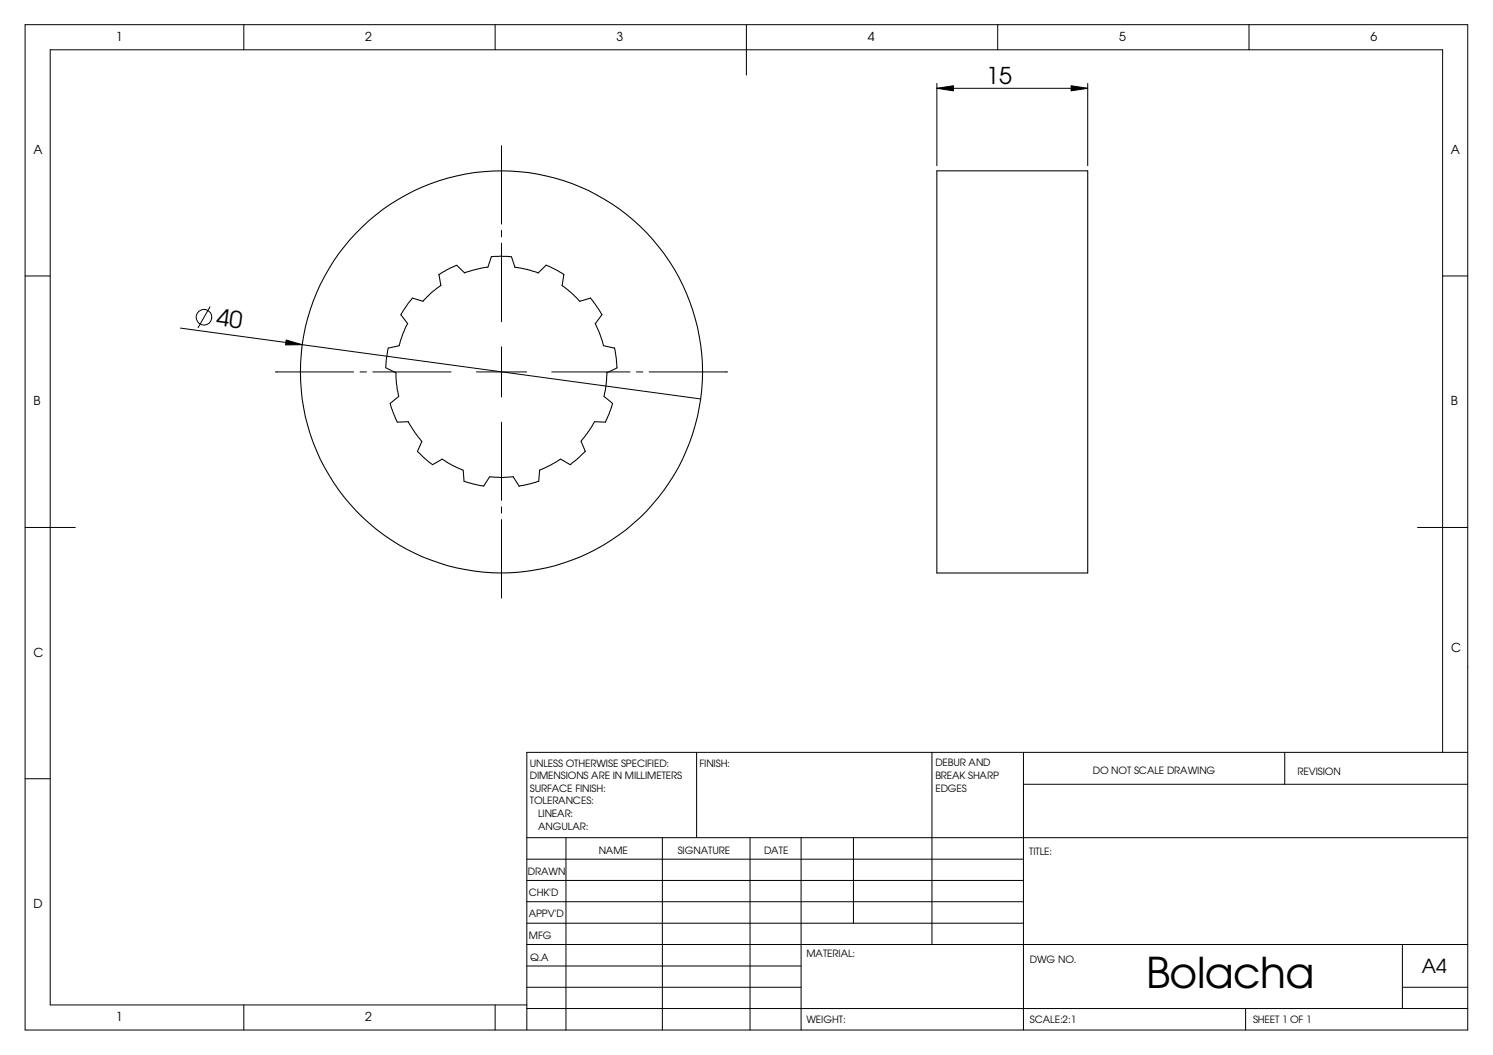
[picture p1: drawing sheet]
<svg xmlns="http://www.w3.org/2000/svg" width="297mm" height="210mm" viewBox="0 0 297 210" stroke-linecap="round" stroke-linejoin="round" font-family="sans-serif">
<g fill="none" stroke="#000" stroke-width=".2">
<path d="M5 4.9h287v200h-287zM48.5 4.9v5M98.5 4.9v5M148.5 4.9v10M186.4 17.6l3.3-.5v1zM186.4 16.6v16.4M186.4 17.6h30M198.5 4.9v5M213.1 17.1l3.3 .5-3.3 .5zM216.4 16.6v16.4M248.5 4.9v5M99.8 29v15.6"/>
<path d="M5 54.9h5M99.8 45.8v1.3M99.8 48.4v15.6M287 54.9h5M35.9 65.3l103.5 14.1M41.8 61l-2.4 4.2M54.8 74h15.6M56.9 67.6l3.2 1h-3.3zM71.6 74h1.3M74.2 74h15.5M94.8 74h10M99.8 69v10"/>
<path d="M109.8 74h15.5M126.6 74h1.3M129.2 74h15.6M99.8 84v15.6M5 104.9h10M99.8 100.8v1.3M99.8 103.4v15.6M282 104.9h10M5 154.9h5M138.6 149.7v17M185.4 149.7v38.2M203.6 149.7v55.2"/>
<path d="M203.6 156h88.4M255.6 149.7v6.3M287 149.7v-139.8h-277v190h94.8M292 149.7h-187.2v55.2M104.8 166.7h187.2M104.8 179.4h98.8M104.8 175.2h98.8M104.8 170.9h98.8M112.6 166.7v38.2M131.8 166.7v38.2M149.2 166.7v38.2M159.4 166.7v38.2"/>
<path d="M169.8 166.7v17M48.5 199.9v5M98.5 199.9v5M104.8 183.7h98.8M104.8 187.9h187.2M104.8 196.4h54.6M104.8 192.2h54.6M279 187.9v12.8M279 196.4h13M104.8 200.7h187.2M247.8 200.7v4.2"/>
<circle cx="40.6" cy="63.1" r="1.55"/>
</g>
<g fill="none" stroke="#000" stroke-width=".21">
<path d="M186.4 34h30v80h-30zM92.5 54.3l-1.6-1.5-1.1 .4-2.5 1.4 .4 2.2-1.9 1.4-1.6 1.7-2.2-.6-2.2 3.3 1.3 1.8-1 2.1-.7 2.3-2.1 .5-.6 3.9M102.4 53.2l-.6-2.1-2-.1-2 .1-.7 2.1-2.1 .3-2.6 .8M108.6 52.7l2.4 1.1 1.2 .8-.4 2.2M108.6 52.8l-1.5 1.5-2.3-.7-2.4-.4M111.8 56.8l1.9 1.5 1.7 1.6 2.1-.6 2.3 3.3-1.4 1.8 .8 1.7 .9 2.7 2.2 .4 .3 2.3 .2 1.7-2 1M76.8 73.2l2 1 .1 2 .4 2.6M79.3 78.9l-1.7 1.4 .6 1.8 .8 1.8M120.7 74.1l-.1 2-.4 2.8 1.7 1.4-1.4 3.7-2.2-.1-1.1 1.8-1.6 2.1 .9 2M79 84l2.2-.1 1.3 2.2 1.4 1.7M83.9 87.8l-.8 2 3 2.7 1.9-1.1 1.9 1.1 2.2 1.1M92.2 93.6l.1 2.2 1.9 .5 2 .4"/>
<path d="M116.4 89.8l-3 2.7-1.9-1.1-2.3 1.3-1.8 .9-.2 2.2-3.9 .9-1.2-1.8-1.9 .1-2.8-.1-1.2 1.8"/>
<circle cx="99.8" cy="74" r="40"/>
</g>
<path d="M186.4 17.6l3.3-.5v1zM213.1 17.1l3.3 .5-3.3 .5zM56.9 67.6l3.2 1h-3.3z" fill="#000"/>
<text font-size="8.4" x="228" y="196.6">Bolacha</text>
<g font-size="4.6">
<text x="196.2" y="16.6">15</text>
<text x="42.9" y="64.7" transform="rotate(8 42.9 64.7)">40</text>
</g>
<text font-size="3.9" x="282.9" y="193.6">A4</text>
<g font-size="2.5">
<text x="23.1" y="8.1">1</text>
<text x="72.7" y="8.1">2</text>
<text x="122.7" y="8.1">3</text>
<text x="172.7" y="8.1">4</text>
<text x="222.7" y="8.1">5</text>
<text x="272.7" y="8.1">6</text>
<text x="6.7" y="30.6">A</text>
<text x="288.7" y="30.6">A</text>
<text x="6.7" y="80.6">B</text>
<text x="288.7" y="80.6">B</text>
<text x="6.7" y="130.6">C</text>
<text x="288.7" y="129.7">C</text>
<text x="6.7" y="180.6">D</text>
<text x="23.1" y="203.1">1</text>
<text x="72.7" y="203.1">2</text>
</g>
<g font-size="2">
<text x="105.4" y="152.6">UNLESS OTHERWISE SPECIFIED:</text>
<text x="105.4" y="155.1">DIMENSIONS ARE IN MILLIMETERS</text>
<text x="139.2" y="152.6">FINISH:</text>
<text x="186.1" y="152.5">DEBUR AND</text>
<text x="186.1" y="155">BREAK SHARP</text>
<text x="217.4" y="153.9">DO NOT SCALE DRAWING</text>
<text x="258.1" y="154.1">REVISION</text>
<text x="105.4" y="160.1">TOLERANCES:</text>
<text x="105.4" y="157.6">SURFACE FINISH:</text>
<text x="186.1" y="157.5">EDGES</text>
<text x="107.1" y="165.1">ANGULAR:</text>
<text x="107.1" y="162.6">LINEAR:</text>
<text x="119.1" y="170">NAME</text>
<text x="134.8" y="169.9">SIGNATURE</text>
<text x="152" y="169.9">DATE</text>
<text x="204.8" y="170.2">TITLE:</text>
<text x="105" y="174">DRAWN</text>
<text x="105.2" y="178.3">CHK'D</text>
<text x="105.2" y="182.4">APPV'D</text>
<text x="105.2" y="186.7">MFG</text>
<text x="105.5" y="191.1">Q.A</text>
<text x="160.4" y="190.5">MATERIAL:</text>
<text x="204.9" y="191.6">DWG NO.</text>
<text x="160.4" y="203.5">WEIGHT:</text>
<text x="204.9" y="203.6">SCALE:2:1</text>
<text x="249.3" y="203.6">SHEET 1 OF 1</text>
</g>
</svg>
